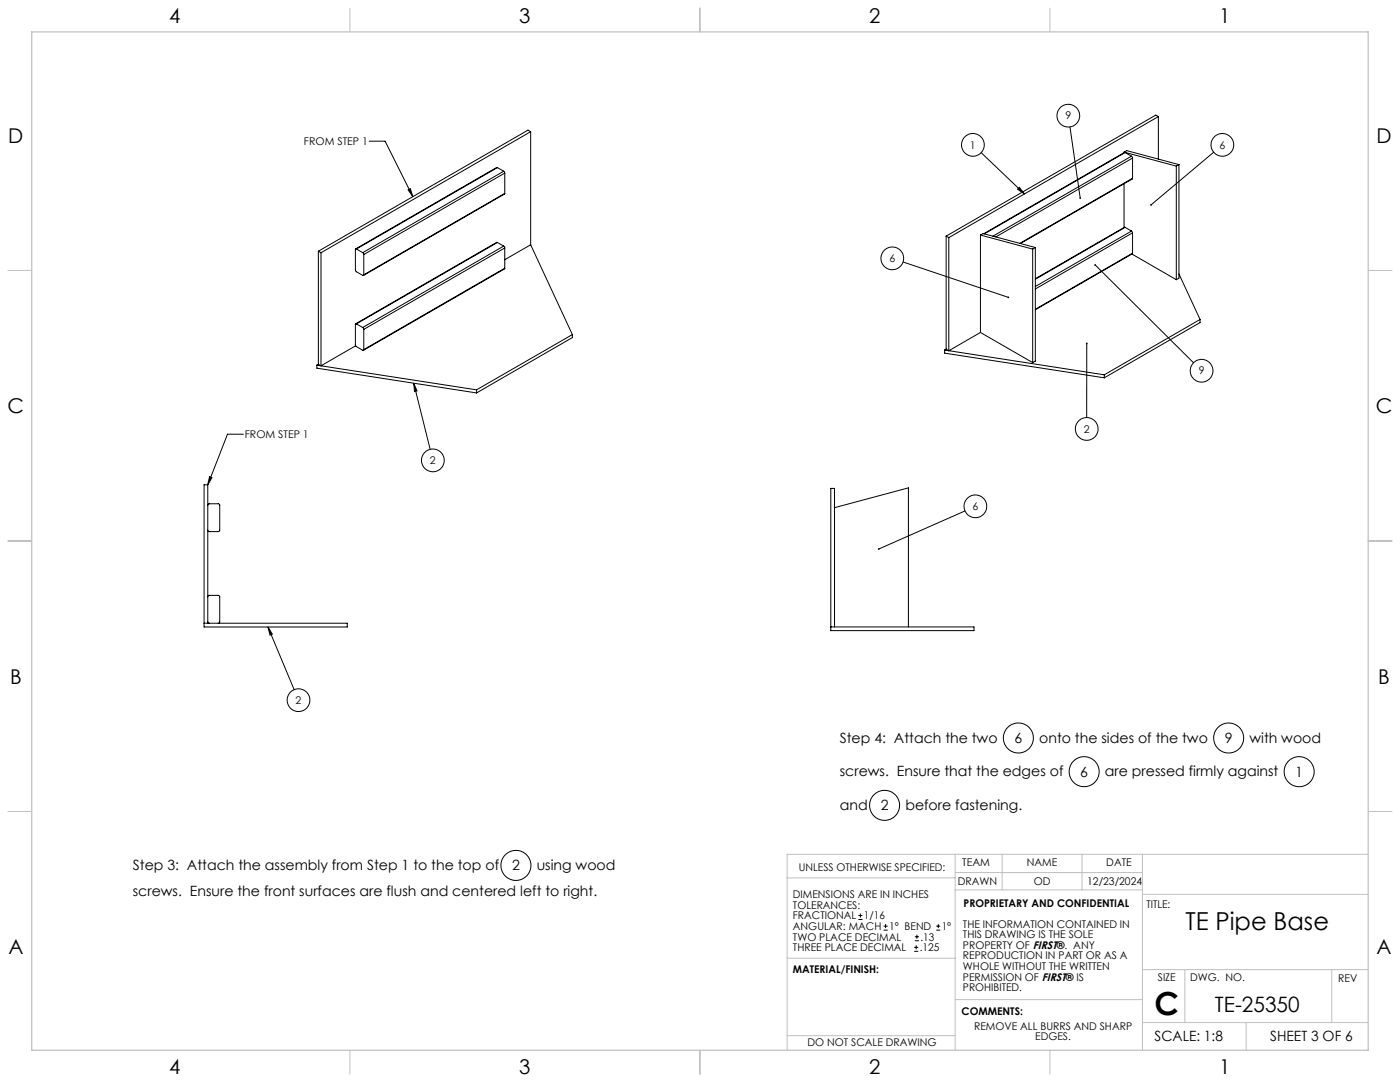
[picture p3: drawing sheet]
<svg xmlns="http://www.w3.org/2000/svg" width="559mm" height="432mm" viewBox="0 0 559 432" stroke-linecap="round" stroke-linejoin="round" font-family="sans-serif">
<g fill="none" stroke="#c0c0c0" stroke-width=".4">
<path d="M139.7 3.2v9.5M279.4 3.2v9.5M419.1 3.2v9.5M3.1 107.9h9.6M546.1 107.9h9.5M3.1 215.9h9.6M546.1 215.9h9.5M3.1 323.8h9.6M546.1 323.8h9.5M314.2 350.3h67M381.2 340.9v78.2M381.2 355.1h74.8"/>
<path d="M381.2 348.2h74.8M400 340.9v14.2M431.9 340.9v14.2M456 340.9v78.2M456 356.9h90.1M546.1 340.9h-231.9v78.2M314.2 382.4h67.2M381.2 398.9h74.8M456 387h90.1M472.9 387v21.1M531.6 387v21.1M139.7 419.1v9.6"/>
<path d="M279.4 419.1v9.6M314.2 413.3h67M419.1 419.1v9.6M456 408.1h90.1M497.4 408.1v11"/>
</g>
<path d="M12.7 12.7h533.4v406.4h-533.4z" fill="none" stroke="#c0c0c0" stroke-width=".5"/>
<g fill="none" stroke="#000" stroke-width=".4">
<path d="M147.4 56.3h6.3l11.1 22.2M211.8 52.6l-1.1-.7-83.6 48.4M211.8 52.6l-83.7 48.3M211.8 52.6v45.1M427.1 50.7l4.1 28.4M462.4 46.5l-83.7 48.3M462.4 46.5v17M462.4 46.5l-1.1-.6-83.7 48.3M162.9 75.7l.9-.4 1 3.2zM198.5 66.9l-56.5 32.4M198.5 66.9l-56.3 32.5M198.5 66.9l2.5 1.4"/>
<path d="M201 68.3l.5 .8M201 68.3l-56.2 32.5M201.5 77.2l-56.4 32.7M201.5 69.1v8.1M201.5 69.1l-56.3 32.5M201.5 77.2l-56.3 32.5M391.6 60.9l17.3 16.5M406.9 74.8l2 2.6-2.7-1.9zM448.7 60.7v.2M448.7 73.3v17.5M448.7 60.7l20.8 5.6M448.7 60.7l1-.6 20.9 5.6"/>
<path d="M449.1 60.9l-56.5 32.4M449.1 60.9l2.5 1.4M449.1 60.9l-56.2 32.4M451.6 62.3l.4 .8M451.6 62.3l-55.3 32M452 71.2l-44.7 26M452 63.1v8.1M452 63.1l-54.5 31.4M452 71.2l-44.9 25.9M469.5 66.3v45.3M470.6 65.7l-1.1 .6M470.6 65.7v45.3l-1.1 .6"/>
<path d="M484.4 60.7l-25 21.1M142.2 99.4h-.3v8.5l.3 .5 2.7 1.6 .3-.3M142.2 99.4l2.6 1.4M198.5 96.8l-56.5 32.4M198.5 96.8l-56.3 32.5M198.5 96.8l2.5 1.4M201 98.2l.5 .8M201 98.2l-56.2 32.5M201.5 99l-56.3 32.4M201.5 99v8M211.8 97.7l16.7 35.8M211.8 97.7l-10.3 5.9"/>
<path d="M377.6 94.2v45.1M377.6 94.2l1.1 .6M378.7 94.8v45.2M391.3 93.8l20.9 5.6M391.3 93.8l1.1-.6 20.8 5.6M391.3 93.8v38.9M412.2 99.4v45.3M413.2 98.8l-1 .6M413.2 98.8v45.3l-1 .6M449.1 90.7l-35.9 20.5M449.1 90.7l2.5 1.5M449.1 90.7l-35.9 20.7"/>
<path d="M451.6 92.2l.4 .7M451.6 92.2l-38.4 22.1M452 92.9v8.1M452 92.9l-38.8 22.4M127.1 100.3v45.1M127.1 100.3l1 .6M128.1 100.9v45.1M144.8 100.8l.4 .8M145.2 101.6v8.1M201.5 107l-56.4 32.8M201.5 107l-56.3 32.5M360.5 104.6l42 14.1"/>
<path d="M437.1 105.7l39.3 39.1M451.8 101.4l17.7 10.2M452 101l-38.8 22.6M452 101l-38.8 22.4M470.6 109.3l8.4 18.2M142 138l-13.9 8M142.2 129.3h-.3v8.5l.3 .5 2.6 1.5 .4-.3M142.2 129.3l2.6 1.4M144.8 130.7l.4 .7M145.2 131.4v8.1M228.5 133.5l-38.3 22.1M228.5 133.5v1.2l-38.3 22.1"/>
<path d="M377 139.7l63.8 9.9M377 139.7v1.2l63.8 9.9M377.6 139.3l-.6 .4M377.6 139.3l1.1 .7M391.3 132.7l20.9 12M391.3 132.7l-12.6 7.3M433.8 137l-.1 29.7M479 127.5l-38.2 22.1M479 127.5v1.2l-38.2 22.1M126.5 145.7l63.7 9.9M126.5 145.7v1.2l63.7 9.9M127.1 145.4l-.6 .3"/>
<path d="M127.1 145.4l1 .6M165.1 152.9l1.3 3.1-.9 .2zM165.1 152.9l6.6 26.4M190.2 155.6v1.2M440.8 149.6v1.2M97.2 173.3h-6.4l-7.9 20.2M82.9 193.5h-1.4v56.7h57.1v-1.5h-57.1M82.9 193.5v55.2M83.6 190.2l1 .4-1.7 2.9zM82.9 201.6l.5-.6h3.8l.5 .5v10.3l-.6 .4h-3.6l-.6-.6M333.1 202.6l29.5-7.9v55.5M385.2 203.9l-34.5 15.2"/>
<path d="M82.9 238.2l.6-.6h3.6l.6 .4v10.2l-.6 .5M82.9 248.1l.6 .6M107 250.2l1.7 2.9-.9 .4zM107 250.2l10.4 25M331.6 250.2h57.2v1.5h-57.2v-56.8h1.5v55.3M342.6 367h1.6M342.6 365.4h1.6M343.4 364.6v1.5M352.7 371.2h1.6M352.7 369.6h1.6M353.5 368.8v1.6M364.9 379.7h1.6"/>
<path d="M364.9 378.1h1.6M365.2 375.4h1.6M365.2 373.8h1.6M365.7 377.3v1.5M366 373v1.6M373.7 371.2h1.6M373.7 369.6h1.6M374.5 368.8v1.6"/>
<circle cx="388.3" cy="57.8" r="4.5"/>
<circle cx="426.4" cy="46.2" r="4.5"/>
<circle cx="487.9" cy="57.8" r="4.5"/>
<circle cx="356.1" cy="103.1" r="4.5"/>
<circle cx="479.6" cy="148" r="4.5"/>
<circle cx="433.8" cy="171.2" r="4.5"/>
<circle cx="172.8" cy="183.7" r="4.5"/>
<circle cx="389.3" cy="202.1" r="4.5"/>
<circle cx="119.1" cy="279.4" r="4.5"/>
<circle cx="406.5" cy="294.5" r="6"/>
<circle cx="490.4" cy="294.5" r="6"/>
<circle cx="432.7" cy="308" r="6"/>
<circle cx="518.6" cy="308" r="6"/>
<circle cx="353.1" cy="321.4" r="6"/>
<circle cx="205.9" cy="345.4" r="6"/>
</g>
<path d="M107 250.2l1.7 2.9-.9 .4zM83.6 190.2l1 .4-1.7 2.9zM165.1 152.9l1.3 3.1-.9 .2zM162.9 75.7l.9-.4 1 3.2zM350.5 218.9l-.1 .4 .3-.2-.3 .2a.34 .34 0 0 0 .5 .1 .34 .34 0 0 0 .1-.5 .34 .34 0 0 0-.5 0zM402.3 118.4l-.1 .5h.5l-.2-.2 .3 .1-.1-.3zM459.2 81.5v.5l.2-.2-.2 .2a.34 .34 0 0 0 .5 0 .34 .34 0 0 0 0-.4 .34 .34 0 0 0-.5-.1zM433.5 136.8a.33 .33 0 0 0 0 .5 .33 .33 0 0 0 .5-.1 .33 .33 0 0 0-.2-.5v.3v-.3zM406.9 74.8l2 2.6-2.7-1.9zM430.9 78.8l-.1 .4 .4 .2v-.3l.2 .2v-.4zM436.9 105.5a.34 .34 0 0 0 .2 .6 .34 .34 0 0 0 .4-.5 .34 .34 0 0 0-.5-.2l.1 .3z" fill="#000"/>
<text font-size="12.7" x="460.9" y="405.2">C</text>
<text font-size="9.9" x="473.2" y="371.2">TE Pipe Base</text>
<text font-size="8.5" x="484.9" y="404">TE-25350</text>
<g font-size="8.1">
<text x="67.6" y="9.3">4</text>
<text x="207.3" y="9.3">3</text>
<text x="347" y="9.3">2</text>
<text x="486.7" y="9.3">1</text>
<text x="3.3" y="57">D</text>
<text x="549.4" y="57">D</text>
<text x="3" y="164.9">C</text>
<text x="549.1" y="164.9">C</text>
<text x="4" y="272.9">B</text>
<text x="550.1" y="272.9">B</text>
<text x="3.3" y="380.8">A</text>
<text x="549.4" y="380.8">A</text>
<text x="67.6" y="428.4">4</text>
<text x="207.3" y="428.4">3</text>
<text x="347" y="428.4">2</text>
<text x="486.7" y="428.4">1</text>
</g>
<g font-size="5.6">
<text x="335.2" y="296.4">Step 4: Attach the two</text>
<text x="404.9" y="296.5">6</text>
<text x="414.8" y="296.4">onto the sides of the two</text>
<text x="488.9" y="296.5">9</text>
<text x="498.7" y="296.4">with wood</text>
<text x="335.2" y="309.8">screws. Ensure that the edges of</text>
<text x="431.2" y="309.9">6</text>
<text x="441" y="309.8">are pressed firmly against</text>
<text x="517" y="309.9">1</text>
<text x="335.2" y="323.3">and</text>
<text x="351.5" y="323.4">2</text>
<text x="361.4" y="323.3">before fastening.</text>
<text x="53" y="347.2">Step 3: Attach the assembly from Step 1 to the top of</text>
<text x="204.4" y="347.3">2</text>
<text x="214.2" y="347.2">using wood</text>
<text x="53" y="357.5">screws. Ensure the front surfaces are flush and centered left to right.</text>
<text x="460.9" y="415.2">SCALE: 1:8</text>
<text x="507" y="415.2">SHEET 3 OF 6</text>
</g>
<g font-size="4.2">
<text x="425.3" y="47.6">9</text>
<text x="121.3" y="58">FROM STEP 1</text>
<text x="387.2" y="59.3">1</text>
<text x="486.7" y="59.3">6</text>
<text x="355" y="104.6">6</text>
<text x="478.5" y="149.4">9</text>
<text x="432.6" y="172.7">2</text>
<text x="97.7" y="174.9">FROM STEP 1</text>
<text x="171.6" y="185.2">2</text>
<text x="388.2" y="203.5">6</text>
<text x="118" y="280.9">2</text>
<text x="318.8" y="347.7">UNLESS OTHERWISE SPECIFIED:</text>
<text x="384.1" y="345.5">TEAM</text>
<text x="409.9" y="345.7">NAME</text>
<text x="441.6" y="345.7">DATE</text>
<text x="382.3" y="353.3">DRAWN</text>
<text x="412.6" y="353.3">OD</text>
<text x="433.9" y="353.3">12/23/2024</text>
<text x="316.5" y="358.5">DIMENSIONS ARE IN INCHES</text>
<text x="316.5" y="362.7">TOLERANCES:</text>
<text x="384.6" y="361.9">PROPRIETARY AND CONFIDENTIAL</text>
<text x="457.6" y="362.3">TITLE:</text>
<text x="316.5" y="371.2">ANGULAR: MACH</text>
<text x="316.5" y="366.9">FRACTIONAL</text>
<text x="344.8" y="366.9">1/16</text>
<text x="354.9" y="371.2">1° BEND</text>
<text x="375.9" y="371.2">1°</text>
<text x="384.4" y="370.2">THE INFORMATION CONTAINED IN</text>
<text x="316.5" y="375.4">TWO PLACE DECIMAL</text>
<text x="367.4" y="375.4">.13</text>
<text x="384.4" y="374.4">THIS DRAWING IS THE SOLE</text>
<text x="316.5" y="379.6">THREE PLACE DECIMAL</text>
<text x="367.1" y="379.6">.125</text>
<text x="384.4" y="378.6">PROPERTY OF FIRST®. ANY</text>
<text x="384.4" y="382.9">REPRODUCTION IN PART OR AS A</text>
<text x="316.5" y="388.4">MATERIAL/FINISH:</text>
<text x="384.4" y="387.1">WHOLE WITHOUT THE WRITTEN</text>
<text x="384.4" y="391.3">PERMISSION OF FIRST® IS</text>
<text x="384.4" y="395.6">PROHIBITED.</text>
<text x="462.2" y="391.3">SIZE</text>
<text x="475.1" y="391.3">DWG. NO.</text>
<text x="534.1" y="391.8">REV</text>
<text x="383.8" y="405.1">COMMENTS:</text>
<text x="388.8" y="410.9">REMOVE ALL BURRS AND SHARP</text>
<text x="322.3" y="417.6">DO NOT SCALE DRAWING</text>
<text x="413.2" y="415.2">EDGES.</text>
</g>
</svg>
